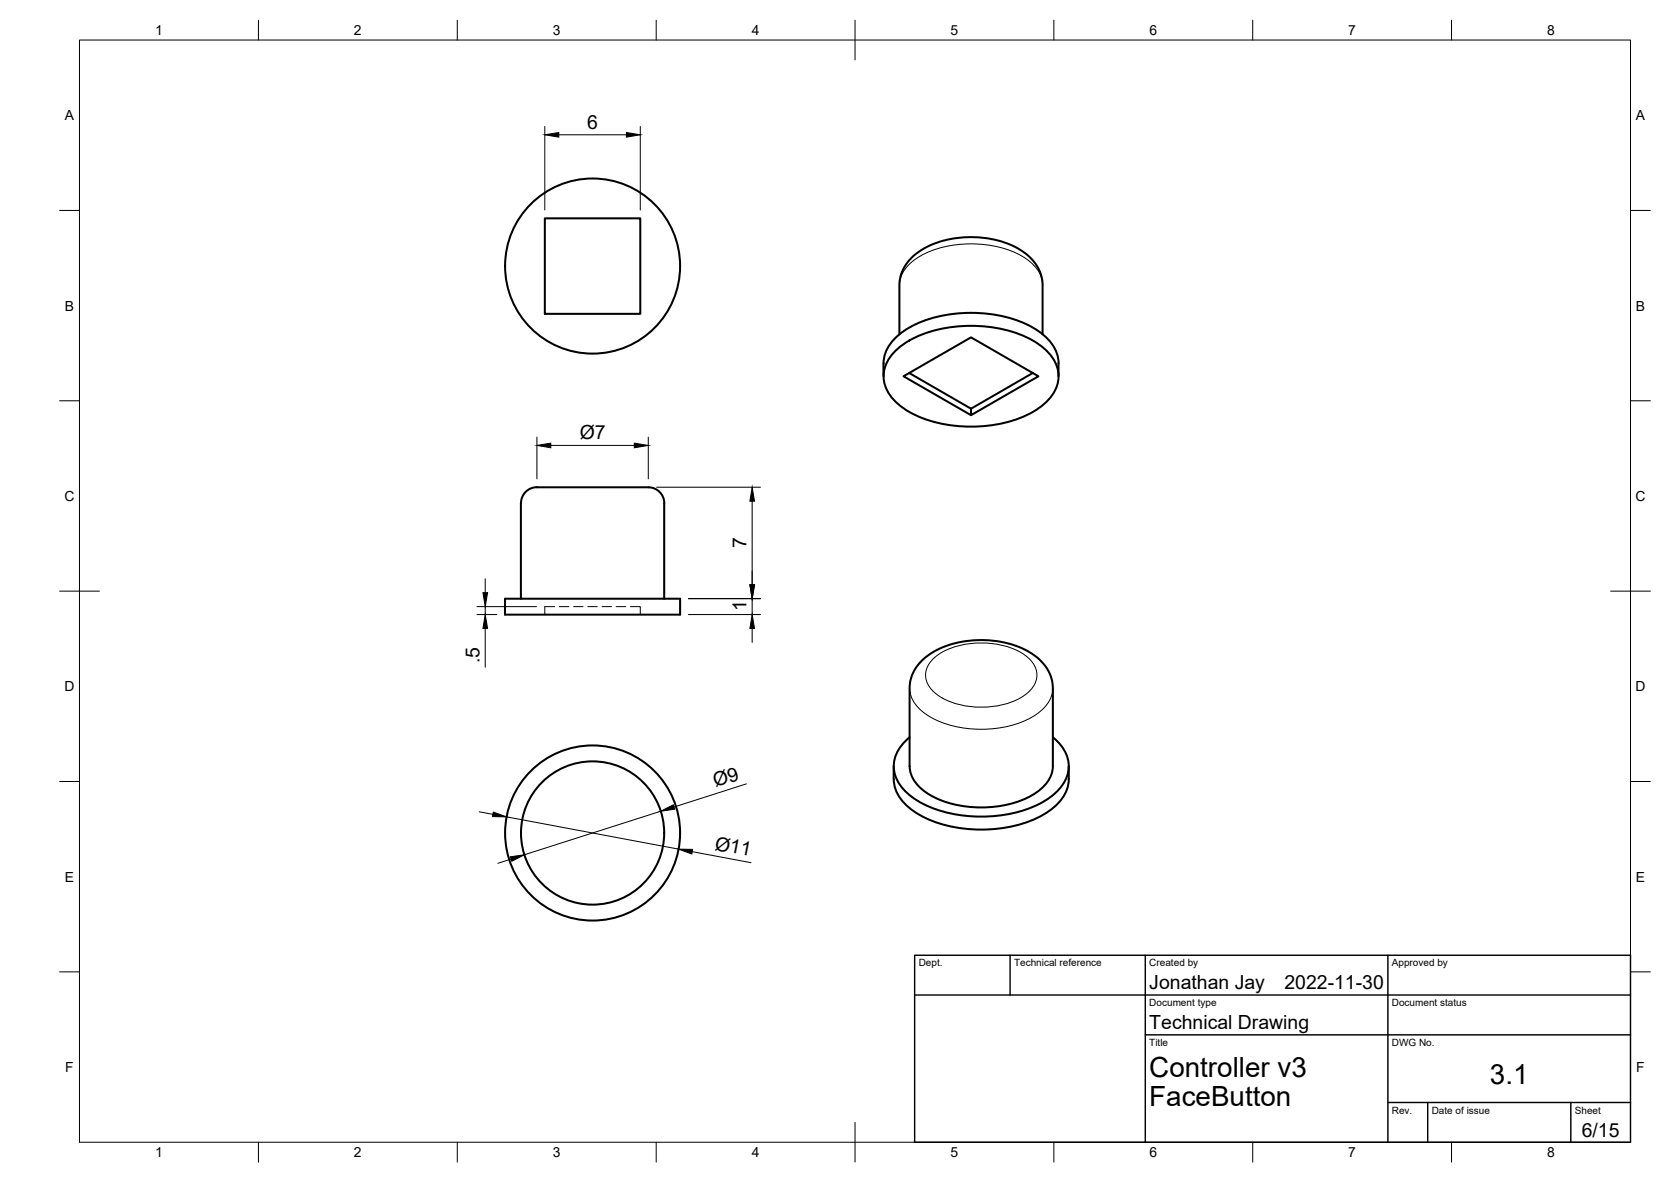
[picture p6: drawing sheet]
<svg xmlns="http://www.w3.org/2000/svg" width="420mm" height="297mm" viewBox="0 0 420 297" stroke-linecap="round" stroke-linejoin="round" font-family="sans-serif">
<!-- layer: Hidden -->
<path d="M139.5 152.4h-2.5v2.1M140.7 152.4h2.3M144.2 152.4h2.4M147.8 152.4h2.4M151.4 152.4h2.4M154.9 152.4h2.4M158.5 152.4h2.5v2.1" fill="none" stroke="#000" stroke-width=".25"/>
<!-- layer: Visible -->
<g fill="none" stroke="#000" stroke-width=".51">
<path d="M137 54.9h24v24h-24zM222.1 94.6a11.2 11.2 0 0 1 1.6-8 20 20 0 0 1 12.4-7.1 34.3 34.3 0 0 1 24.3 3.2 11 11 0 0 1 5.7 11.9M224.7 88.7a25.2 25.2 0 0 1 15.7-6.6 32.2 32.2 0 0 1 20.8 4.5 9.5 9.5 0 0 1 4.9 9.2 11.4 11.4 0 0 1-6.4 7.7 34.5 34.5 0 0 1-31.1 0 12 12 0 0 1-6.3-7.7 8.4 8.4 0 0 1 2.4-7.1zM226.1 84l.1-13.4 .6-2.3 1.5-2.5a19.3 19.3 0 0 1 13.8-6.1l.9-.1a21.9 21.9 0 0 1 16.3 5.4l1.9 2.6 .5 1.3 .4 1.7v13.4M228.6 93.7l15.6 9 15.5-9M244.2 102.7v1.6l16.9-9.7-16.9-9.8-17 9.8 17 9.7M127 150.5h44v4h-44zM131 150.5v-24.1a4.5 4.5 0 0 1 5.5-3.9h25.4a4.3 4.3 0 0 1 5.1 3.9v24.1M224.7 192.6a11.2 11.2 0 0 0 1.6 7.9 20 20 0 0 0 12.3 7.1 34.3 34.3 0 0 0 24.4-3.2 11.1 11.1 0 0 0 5.7-11.8M228.7 185.3a8.8 8.8 0 0 0-3.5 9.8 14.4 14.4 0 0 0 8.4 7.6 35.3 35.3 0 0 0 27.8-.7 12.5 12.5 0 0 0 7.2-8 9 9 0 0 0-3.9-8.7M228.7 192.5a9.4 9.4 0 0 0 6 7.7 28.2 28.2 0 0 0 25.4-.7 8.8 8.8 0 0 0 4.6-7v-20.1l-.6-2.9-1.5-2.4a19.9 19.9 0 0 0-15.1-6.2h-1.6a19.9 19.9 0 0 0-15.1 6.2l-1.4 2.4-.7 2.9v20.2"/>
<circle cx="149" cy="66.9" r="22"/>
<circle cx="149" cy="209.3" r="22"/>
<circle cx="149" cy="209.3" r="18"/>
</g>
<!-- layer: Visible Narrow -->
<path d="M226.2 71.6a9.4 9.4 0 0 1 5.9-7.6 28.2 28.2 0 0 1 25.4 .7 8.8 8.8 0 0 1 4.7 6.9M228.7 172.9a9.4 9.4 0 0 0 6 7.7 28.2 28.2 0 0 0 25.4-.8 8.8 8.8 0 0 0 4.6-6.9M234.7 165.5a19.1 19.1 0 0 1 15.1-3.7 14.9 14.9 0 0 1 9.7 4.6 5.2 5.2 0 0 1-.7 7.4 19.1 19.1 0 0 1-15.1 3.7 14.9 14.9 0 0 1-9.8-4.6 5.2 5.2 0 0 1 .8-7.4z" fill="none" stroke="#000" stroke-width=".25"/>
<!-- layer: BORDER -->
<g fill="none" stroke="#000" stroke-width=".25">
<path d="M20 10.1h390v276.9h-390zM65 5.1v5M115 5.1v5M165 5.1v5M215 5.1v10M265 5.1v5M315 5.1v5M365 5.1v5M15 52.9h5M410 52.9h5M15 100.7h5M410 100.7h5"/>
<path d="M15 148.6h10M405 148.6h10M15 196.4h5M410 196.4h5M15 244.2h5M410 244.2h5M65 287v5M115 287v5M165 287v5M215 282.1v9.9M265 287v5M315 287v5"/>
<path d="M365 287v5"/>
</g>
<!-- layer: TITLEBLOCK -->
<path d="M230 240.1h180v46.9h-180zM230 250h180M254 240.1v9.9M288 240.1v46.9M349 240.1v46.9M288 260.1h122M349 277.1h61M359 277.1v9.9M395 277.1v9.9" fill="none" stroke="#000" stroke-width=".36"/>
<!-- layer: FD_Dimensions -->
<g fill="none" stroke="#000" stroke-width=".25">
<path d="M137 31.8v21M140.5 33.9h17M161 31.8v21M135 109.8v10.5M138.5 111.9h21M163 109.8v10.5M165.1 122.4h26.1M189.1 125.9v21M119.9 154.4h5M119.9 152.4h15M122 145.4v3.5M122 152.4v2"/>
<path d="M122 157.9v9.8M173.1 150.4h18.1M173.1 154.4h18.1M189.1 150.4v4M189.1 157.9v3.5M187.7 197l-18.2 5.8M120.5 204l3.4 .6M127.4 205.3l43.2 8.1M128.5 215.9l-3.3 1M166.1 203.9l-34.3 10.9M174.1 214l14.7 2.8"/>
</g>
<g fill="#000" stroke="#000" stroke-width=".25">
<path d="M137 33.9l3.5-.6v1.2zM157.5 33.3l3.5 .6-3.5 .6zM135 111.9l3.5-.5v1.1zM159.5 111.4l3.5 .5-3.5 .6zM189.1 122.4l.6 3.5h-1.1zM121.4 148.9h1.2l-.6 3.5zM122 154.4l.6 3.5h-1.2zM188.6 146.9h1.1l-.6 3.5zM189.1 154.4l.6 3.5h-1.1zM124 204.1l3.4 1.2-3.6-.1zM128.3 215.3l3.5-.5-3.1 1.6zM166.1 203.9l3.2-1.6 .4 1.1z"/>
<path d="M170.6 213.4l3.6 .1-.3 1.1z"/>
</g>
<g font-size="7">
<text x="289" y="270.6">Controller v3</text>
<text x="374.6" y="272.3">3.1</text>
<text x="289" y="278.1">FaceButton</text>
</g>
<g font-size="4.9">
<text x="147.7" y="32.4">6</text>
<text x="145.8" y="110.4">Ø7</text>
<text x="187.7" y="137.8" transform="rotate(-90 187.7 137.8)">7</text>
<text x="187.7" y="153.6" transform="rotate(-90 187.7 153.6)">1</text>
<text x="120.5" y="166.7" transform="rotate(-90 120.5 166.7)">.5</text>
<text x="179.9" y="197.9" transform="rotate(-18 179.9 197.9)">Ø9</text>
<text x="179.5" y="213.5" transform="rotate(11 179.5 213.5)">Ø11</text>
<text x="289" y="248.5">Jonathan Jay</text>
<text x="323" y="248.5">2022-11-30</text>
<text x="289" y="258.6">Technical Drawing</text>
<text x="397.7" y="285.7">6/15</text>
</g>
<g font-size="3.5">
<text x="39" y="8.8">1</text>
<text x="89" y="8.8">2</text>
<text x="139" y="8.8">3</text>
<text x="189" y="8.8">4</text>
<text x="239" y="8.8">5</text>
<text x="289" y="8.8">6</text>
<text x="339" y="8.8">7</text>
<text x="389" y="8.8">8</text>
<text x="16.3" y="30.2">A</text>
<text x="411.3" y="30.2">A</text>
<text x="16.3" y="78">B</text>
<text x="411.3" y="78">B</text>
<text x="16.2" y="125.9">C</text>
<text x="411.2" y="125.9">C</text>
<text x="16.2" y="173.7">D</text>
<text x="411.2" y="173.7">D</text>
<text x="16.3" y="221.6">E</text>
<text x="411.3" y="221.6">E</text>
<text x="16.4" y="269.4">F</text>
<text x="411.4" y="269.4">F</text>
<text x="39" y="290.8">1</text>
<text x="89" y="290.8">2</text>
<text x="139" y="290.8">3</text>
<text x="189" y="290.8">4</text>
<text x="239" y="290.8">5</text>
<text x="289" y="290.8">6</text>
<text x="339" y="290.8">7</text>
<text x="389" y="290.8">8</text>
</g>
<g font-size="2.5">
<text x="231" y="242.9">Dept.</text>
<text x="255" y="242.9">Technical reference</text>
<text x="289" y="242.9">Created by</text>
<text x="350" y="242.9">Approved by</text>
<text x="289" y="252.8">Document type</text>
<text x="350" y="252.8">Document status</text>
<text x="289" y="262.9">Title</text>
<text x="350" y="262.9">DWG No.</text>
<text x="350" y="279.9">Rev.</text>
<text x="360" y="279.9">Date of issue</text>
<text x="396" y="279.9">Sheet</text>
</g>
</svg>
